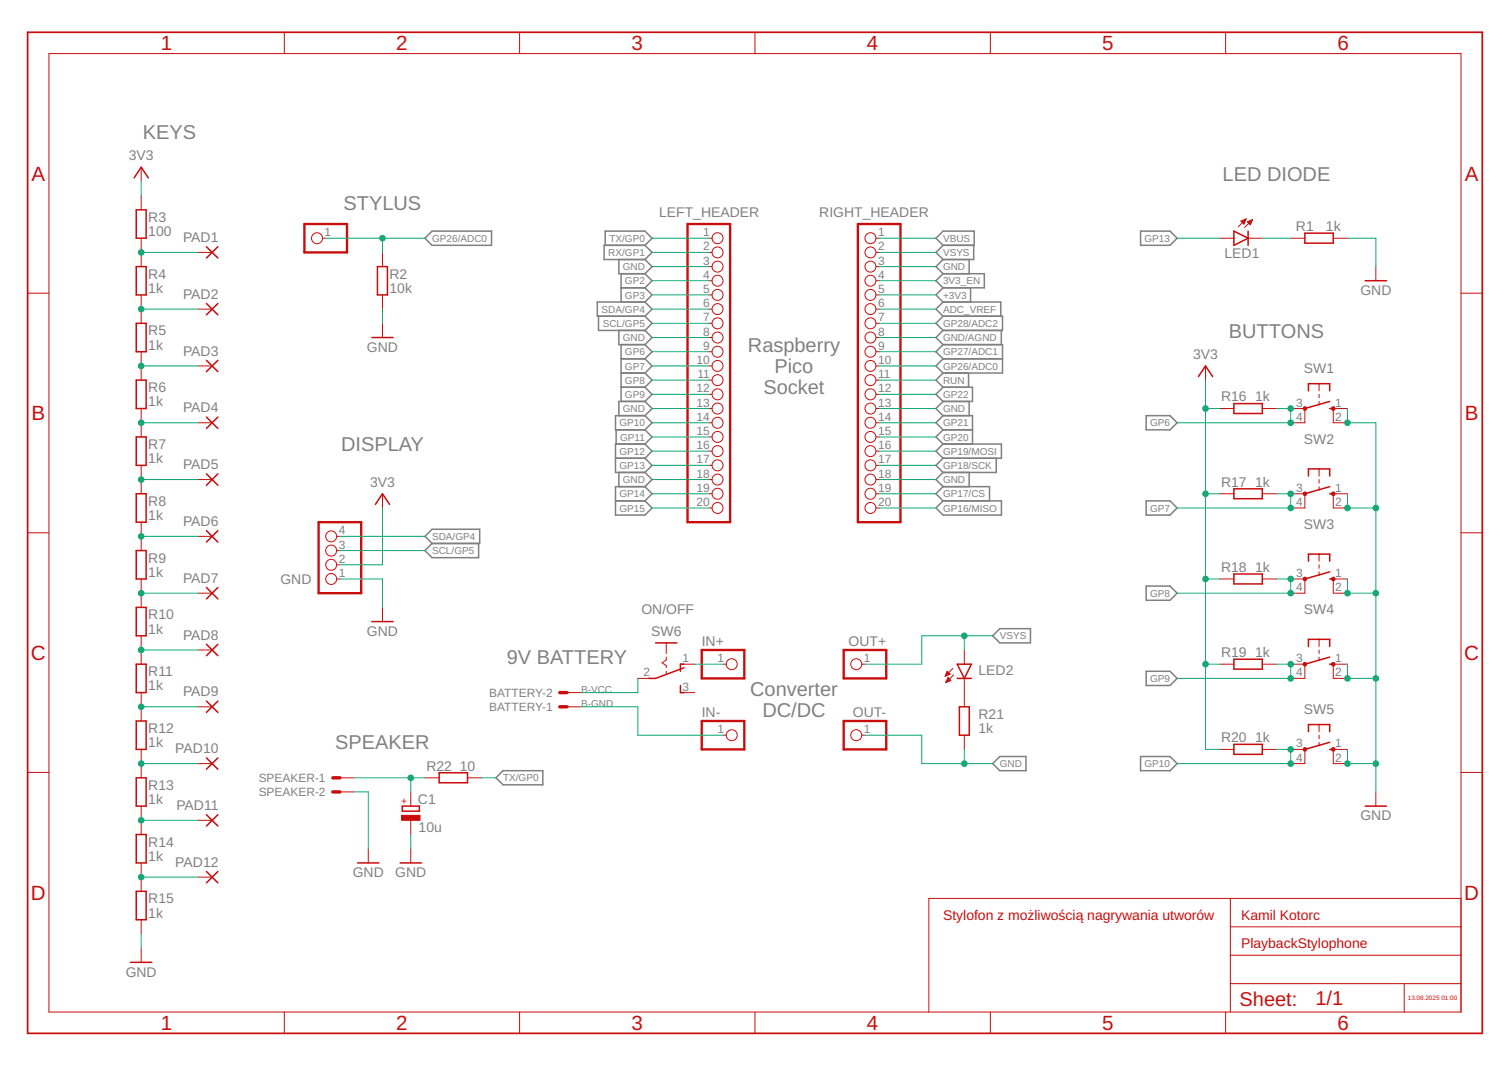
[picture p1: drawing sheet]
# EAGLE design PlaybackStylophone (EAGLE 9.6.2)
FRAME1 (A4L-LOC): AUTHOR: Kamil Kotorc; PROJECT: Stylofon z możliwością nagrywania utworów

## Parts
BATTERY  9V BATTERY  22-23-2021  [22-23-2021]
C1  10u  CPOL-EUE2.5-5  [E2,5-5]
DISPLAY  GND  PINHD-1X4  [1X04]
IN+  PINHD-1X1  [1X01]
IN-  PINHD-1X1  [1X01]
LED1  LED5MM  [LED5MM]
LED2  LED3MM  [LED3MM]
LEFT_HEADER  PINHD-1X20  [1X20]
OUT+  PINHD-1X1  [1X01]
OUT-  PINHD-1X1  [1X01]
PAD1  SMD5  [SMD2,54-5,08]
PAD2  SMD5  [SMD2,54-5,08]
PAD3  SMD5  [SMD2,54-5,08]
PAD4  SMD5  [SMD2,54-5,08]
PAD5  SMD5  [SMD2,54-5,08]
PAD6  SMD5  [SMD2,54-5,08]
PAD7  SMD5  [SMD2,54-5,08]
PAD8  SMD5  [SMD2,54-5,08]
PAD9  SMD5  [SMD2,54-5,08]
PAD10  SMD5  [SMD2,54-5,08]
PAD11  SMD5  [SMD2,54-5,08]
PAD12  SMD5  [SMD2,54-5,08]
R1  1k  R-EU_0204/7  [0204/7]
R2  10k  R-EU_0204/7  [0204/7]
R3  100  R-EU_0204/7  [0204/7]
R4  1k  R-EU_0204/7  [0204/7]
R5  1k  R-EU_0204/7  [0204/7]
R6  1k  R-EU_0204/7  [0204/7]
R7  1k  R-EU_0204/7  [0204/7]
R8  1k  R-EU_0204/7  [0204/7]
R9  1k  R-EU_0204/7  [0204/7]
R10  1k  R-EU_0204/7  [0204/7]
R11  1k  R-EU_0204/7  [0204/7]
R12  1k  R-EU_0204/7  [0204/7]
R13  1k  R-EU_0204/7  [0204/7]
R14  1k  R-EU_0204/7  [0204/7]
R15  1k  R-EU_0204/7  [0204/7]
R16  1k  R-EU_0204/7  [0204/7]
R17  1k  R-EU_0204/7  [0204/7]
R18  1k  R-EU_0204/7  [0204/7]
R19  1k  R-EU_0204/7  [0204/7]
R20  1k  R-EU_0204/7  [0204/7]
R21  1k  R-EU_0204/7  [0204/7]
R22  10  R-EU_0204/7  [0204/7]
RIGHT_HEADER  PINHD-1X20  [1X20]
SPEAKER  SPEAKER  22-23-2021  [22-23-2021]
STYLUS  PINHD-1X1  [1X01]
SW1  10-XX  [B3F-10XX]
SW2  10-XX  [B3F-10XX]
SW3  10-XX  [B3F-10XX]
SW4  10-XX  [B3F-10XX]
SW5  10-XX  [B3F-10XX]
SW6  ON/OFF  255SB  [255SB]

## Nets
3V3_EN: RIGHT_HEADER.4
+3V3: DISPLAY.2 R3.2 R16.2 R17.2 R18.2 R19.2 R20.2 RIGHT_HEADER.5 ; supply symbol labelled 3V3
ADC_VREF: RIGHT_HEADER.6
B-GND: BATTERY.1 IN-.1
B-SW: IN+.1 SW6.1(O)
B-VCC: BATTERY.2 SW6.2(P)
GND: C1.- DISPLAY.1 LEFT_HEADER.3 LEFT_HEADER.8 LEFT_HEADER.13 LEFT_HEADER.18 OUT-.1 R1.1 R2.1 R15.1 R21.1 RIGHT_HEADER.3 RIGHT_HEADER.13 RIGHT_HEADER.18 SPEAKER.2 SW1.1(S) SW1.2(S1) SW2.1(S) SW2.2(S1) SW3.1(S) SW3.2(S1) SW4.1(S) SW4.2(S1) SW5.1(S) SW5.2(S1)
GND/AGND: RIGHT_HEADER.8
GP2: LEFT_HEADER.4
GP3: LEFT_HEADER.5
GP6: LEFT_HEADER.9 R16.1 SW1.3(P) SW1.4(P1)
GP7: LEFT_HEADER.10 R17.1 SW2.3(P) SW2.4(P1)
GP8: LEFT_HEADER.11 R18.1 SW3.3(P) SW3.4(P1)
GP9: LEFT_HEADER.12 R19.1 SW4.3(P) SW4.4(P1)
GP10: LEFT_HEADER.14 R20.1 SW5.3(P) SW5.4(P1)
GP11: LEFT_HEADER.15
GP12: LEFT_HEADER.16
GP13: LED1.A LEFT_HEADER.17
GP14: LEFT_HEADER.19
GP15: LEFT_HEADER.20
GP16/MISO: RIGHT_HEADER.20
GP17/CS: RIGHT_HEADER.19
GP18/SCK: RIGHT_HEADER.17
GP19/MOSI: RIGHT_HEADER.16
GP20: RIGHT_HEADER.15
GP21: RIGHT_HEADER.14
GP22: RIGHT_HEADER.12
GP26/ADC0: R2.2 RIGHT_HEADER.10 STYLUS.1
GP27/ADC1: RIGHT_HEADER.9
GP28/ADC2: RIGHT_HEADER.7
LED: LED1.K(C) R1.2
N$1: C1.+ R22.2 SPEAKER.1
N$13: LED2.K(C) R21.2
P1: PAD1.1(P) R3.1 R4.2
P2: PAD2.1(P) R4.1 R5.2
P3: PAD3.1(P) R5.1 R6.2
P4: PAD4.1(P) R6.1 R7.2
P5: PAD5.1(P) R7.1 R8.2
P6: PAD6.1(P) R8.1 R9.2
P7: PAD7.1(P) R9.1 R10.2
P8: PAD8.1(P) R10.1 R11.2
P9: PAD9.1(P) R11.1 R12.2
P10: PAD10.1(P) R12.1 R13.2
P11: PAD11.1(P) R13.1 R14.2
P12: PAD12.1(P) R14.1 R15.2
RUN: RIGHT_HEADER.11
RX/GP1: LEFT_HEADER.2
SCL/GP5: DISPLAY.3 LEFT_HEADER.7
SDA/GP4: DISPLAY.4 LEFT_HEADER.6
TX/GP0: LEFT_HEADER.1 R22.1
VBUS: RIGHT_HEADER.1
VSYS: LED2.A OUT+.1 RIGHT_HEADER.2
Unconnected: SW6.3(S)

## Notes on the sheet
- KEYS
- LED DIODE
- BUTTONS
- Raspberry
  Pico
  Socket
- Converter
  DC/DC
